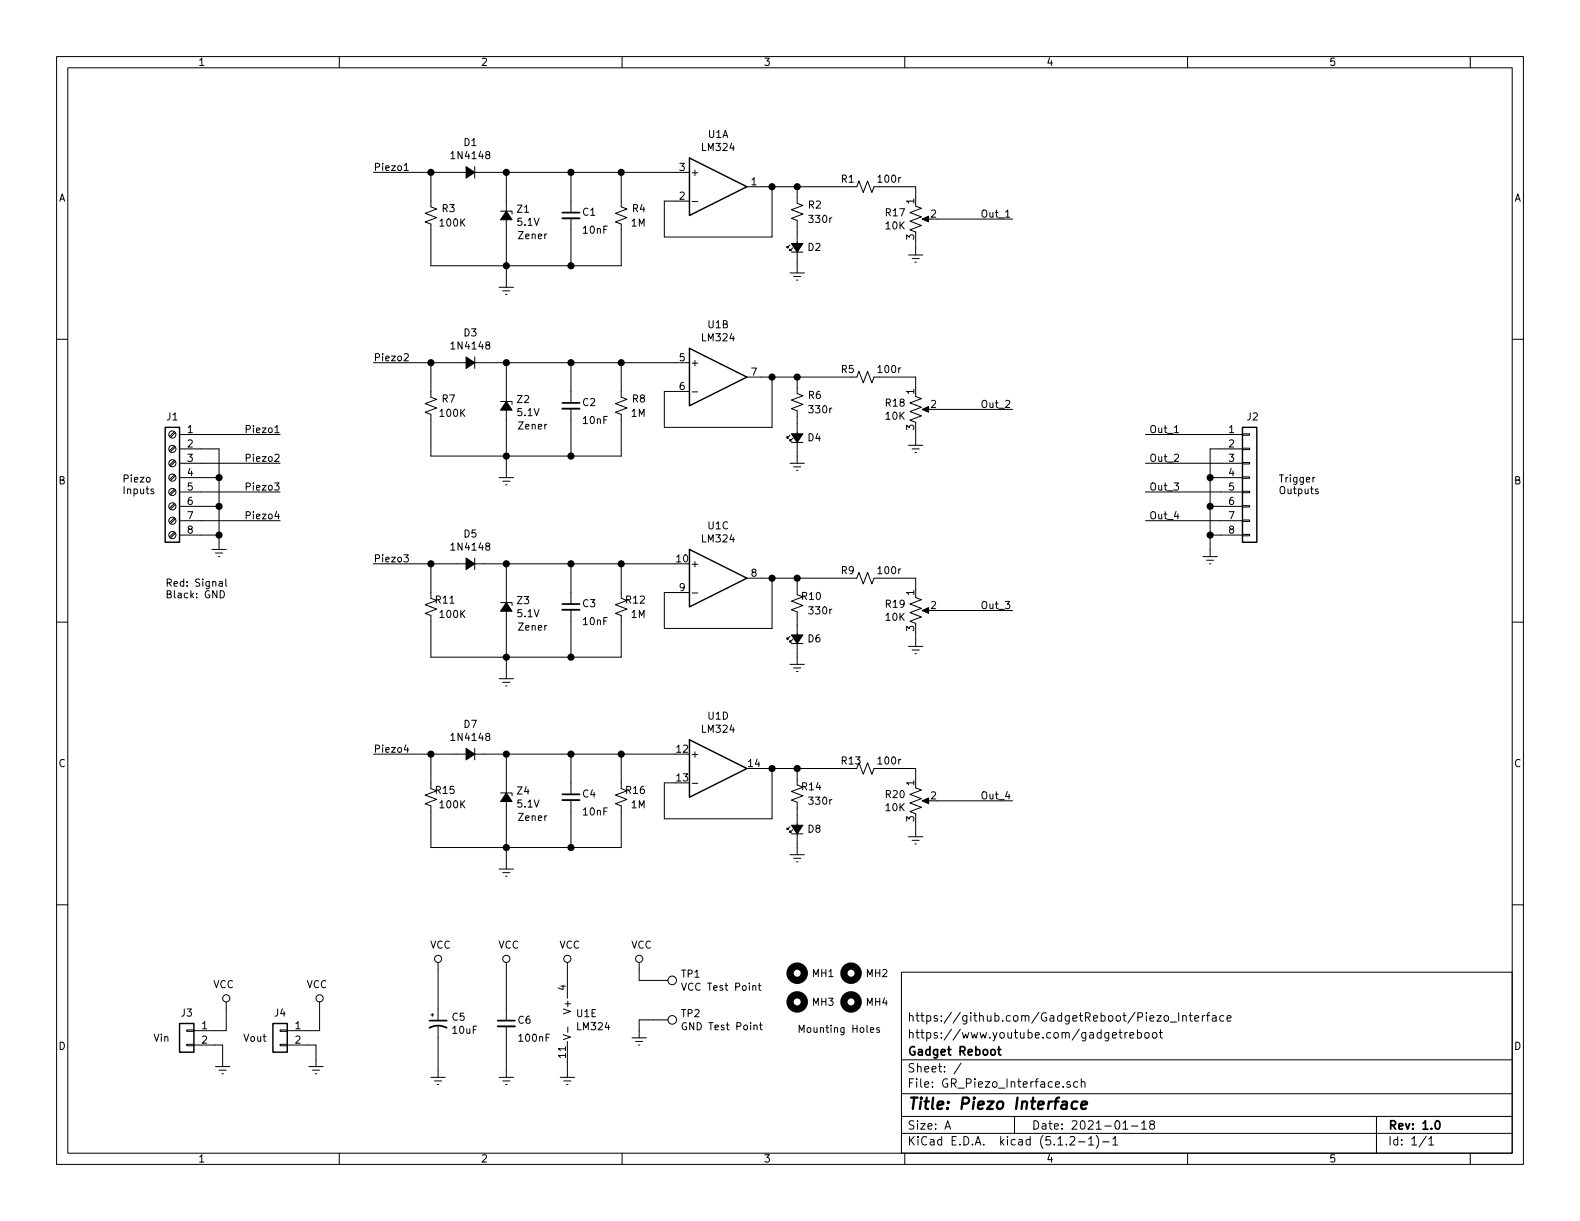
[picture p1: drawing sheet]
EESchema Schematic File Version 4
LIBS:GR_Piezo_Interface-cache
EELAYER 29 0
EELAYER END
$Descr A 11000 8500
encoding utf-8
Sheet 1 1
Title "Piezo Interface"
Date "2021-01-18"
Rev "1.0"
Comp "Gadget Reboot"
Comment1 "https://www.youtube.com/gadgetreboot"
Comment2 "https://github.com/GadgetReboot/Piezo_Interface"
Comment3 ""
Comment4 ""
$EndDescr
$Comp
L power:VCC #PWR012
U 1 1
P 3525 6750
F 0 "#PWR012" H 3525 6600 50  0001 C CNN
F 1 "VCC" H 3542 6923 50  0000 C CNN
F 2 "" H 3525 6750 50  0001 C CNN
F 3 "" H 3525 6750 50  0001 C CNN
	1    3525 6750
	1    0    0    -1  
$EndComp
$Comp
L power:GNDREF #PWR017
U 1 1
P 3525 7450
F 0 "#PWR017" H 3525 7200 50  0001 C CNN
F 1 "GNDREF" H 3775 7175 50  0001 C CNN
F 2 "" H 3525 7450 50  0001 C CNN
F 3 "" H 3525 7450 50  0001 C CNN
	1    3525 7450
	-1   0    0    -1  
$EndComp
$Comp
L Device:C_Small C6
U 1 1
P 3525 7125
F 0 "C6" H 3600 7150 50  0000 L CNN
F 1 "100nF" H 3600 7025 50  0000 L CNN
F 2 "Capacitor_THT:C_Rect_L7.0mm_W2.0mm_P5.00mm" H 3525 7125 50  0001 C CNN
F 3 "~" H 3525 7125 50  0001 C CNN
	1    3525 7125
	1    0    0    -1  
$EndComp
$Comp
L Amplifier_Operational:LM324 U1
U 1 1
P 5000 1300
F 0 "U1" H 5000 1667 50  0000 C CNN
F 1 "LM324" H 5000 1576 50  0000 C CNN
F 2 "Package_DIP:DIP-14_W7.62mm_Socket_LongPads" H 4950 1400 50  0001 C CNN
F 3 "http://www.ti.com/lit/ds/symlink/lm2902-n.pdf" H 5050 1500 50  0001 C CNN
	1    5000 1300
	1    0    0    -1  
$EndComp
$Comp
L Device:D_Small_ALT D1
U 1 1
P 3275 1200
F 0 "D1" H 3275 995 50  0000 C CNN
F 1 "1N4148" H 3275 1086 50  0000 C CNN
F 2 "Diode_THT:D_DO-41_SOD81_P10.16mm_Horizontal" V 3275 1200 50  0001 C CNN
F 3 "~" V 3275 1200 50  0001 C CNN
	1    3275 1200
	-1   0    0    1   
$EndComp
$Comp
L Device:C_Small C1
U 1 1
P 3975 1500
F 0 "C1" H 4050 1525 50  0000 L CNN
F 1 "10nF" H 4050 1400 50  0000 L CNN
F 2 "Capacitor_THT:C_Rect_L7.0mm_W2.0mm_P5.00mm" H 3975 1500 50  0001 C CNN
F 3 "~" H 3975 1500 50  0001 C CNN
	1    3975 1500
	1    0    0    -1  
$EndComp
$Comp
L Device:R_Small_US R4
U 1 1
P 4325 1500
F 0 "R4" H 4500 1550 50  0000 R CNN
F 1 "1M" H 4500 1450 50  0000 R CNN
F 2 "Resistor_THT:R_Axial_DIN0207_L6.3mm_D2.5mm_P7.62mm_Horizontal" H 4325 1500 50  0001 C CNN
F 3 "~" H 4325 1500 50  0001 C CNN
	1    4325 1500
	1    0    0    -1  
$EndComp
Wire Wire Line
	3975 1400 3975 1200
Wire Wire Line
	3975 1600 3975 1850
Wire Wire Line
	3975 1850 3525 1850
Connection ~ 3525 1850
Wire Wire Line
	4325 1200 3975 1200
Connection ~ 3975 1200
Wire Wire Line
	4325 1850 3975 1850
Connection ~ 3975 1850
Wire Wire Line
	3525 1850 3000 1850
Connection ~ 3000 1200
Wire Wire Line
	3175 1200 3000 1200
Wire Wire Line
	3000 1600 3000 1850
Wire Wire Line
	3000 1200 3000 1400
Wire Wire Line
	2600 1200 3000 1200
$Comp
L Device:R_Small_US R3
U 1 1
P 3000 1500
F 0 "R3" H 3175 1550 50  0000 R CNN
F 1 "100K" H 3250 1450 50  0000 R CNN
F 2 "Resistor_THT:R_Axial_DIN0207_L6.3mm_D2.5mm_P7.62mm_Horizontal" H 3000 1500 50  0001 C CNN
F 3 "~" H 3000 1500 50  0001 C CNN
	1    3000 1500
	1    0    0    -1  
$EndComp
$Comp
L power:GNDREF #PWR02
U 1 1
P 3525 1950
F 0 "#PWR02" H 3525 1700 50  0001 C CNN
F 1 "GNDREF" H 3775 1675 50  0001 C CNN
F 2 "" H 3525 1950 50  0001 C CNN
F 3 "" H 3525 1950 50  0001 C CNN
	1    3525 1950
	-1   0    0    -1  
$EndComp
Wire Wire Line
	3525 1850 3525 1950
Connection ~ 4325 1200
Wire Wire Line
	4325 1200 4700 1200
Wire Wire Line
	4700 1400 4625 1400
Wire Wire Line
	4625 1400 4625 1650
Wire Wire Line
	4625 1650 5375 1650
Wire Wire Line
	5375 1650 5375 1300
Wire Wire Line
	5375 1300 5300 1300
Wire Wire Line
	5375 1300 5550 1300
Connection ~ 5375 1300
$Comp
L Connector:Screw_Terminal_01x08 J1
U 1 1
P 1200 3325
F 0 "J1" H 1200 3750 50  0000 C CNN
F 1 "Screw_Terminal_01x08" H 1118 3751 50  0001 C CNN
F 2 "TerminalBlock_TE-Connectivity:TerminalBlock_TE_282834-8_1x08_P2.54mm_Horizontal" H 1200 3325 50  0001 C CNN
F 3 "~" H 1200 3325 50  0001 C CNN
	1    1200 3325
	-1   0    0    -1  
$EndComp
Text Label 2600 1200 0    50   ~ 0
Piezo1
Wire Wire Line
	1400 3025 1950 3025
Text Label 1700 3025 0    50   ~ 0
Piezo1
Wire Wire Line
	1400 3225 1950 3225
Text Label 1700 3225 0    50   ~ 0
Piezo2
Wire Wire Line
	1400 3425 1950 3425
Text Label 1700 3425 0    50   ~ 0
Piezo3
Wire Wire Line
	1400 3625 1950 3625
Text Label 1700 3625 0    50   ~ 0
Piezo4
$Comp
L power:GNDREF #PWR05
U 1 1
P 1525 3775
F 0 "#PWR05" H 1525 3525 50  0001 C CNN
F 1 "GNDREF" H 1775 3500 50  0001 C CNN
F 2 "" H 1525 3775 50  0001 C CNN
F 3 "" H 1525 3775 50  0001 C CNN
	1    1525 3775
	-1   0    0    -1  
$EndComp
Wire Wire Line
	1400 3725 1525 3725
Wire Wire Line
	1525 3725 1525 3775
Wire Wire Line
	1400 3525 1525 3525
Wire Wire Line
	1525 3525 1525 3725
Connection ~ 1525 3725
Wire Wire Line
	1400 3325 1525 3325
Wire Wire Line
	1525 3325 1525 3525
Connection ~ 1525 3525
Wire Wire Line
	1400 3125 1525 3125
Wire Wire Line
	1525 3125 1525 3325
Connection ~ 1525 3325
Wire Wire Line
	5375 2975 5375 2625
Wire Wire Line
	5375 2625 5300 2625
Wire Wire Line
	5375 4375 5375 4025
Wire Wire Line
	5375 4025 5300 4025
Wire Wire Line
	5375 5700 5375 5350
Wire Wire Line
	5375 5350 5300 5350
Wire Wire Line
	4325 1600 4325 1850
Wire Wire Line
	4325 1200 4325 1400
Wire Wire Line
	4625 5700 5375 5700
Wire Wire Line
	4625 5450 4625 5700
Wire Wire Line
	4700 5450 4625 5450
Wire Wire Line
	4625 4375 5375 4375
Wire Wire Line
	4625 4125 4625 4375
Wire Wire Line
	4700 4125 4625 4125
Wire Wire Line
	4625 2975 5375 2975
Wire Wire Line
	4625 2725 4625 2975
Wire Wire Line
	4700 2725 4625 2725
$Comp
L Amplifier_Operational:LM324 U1
U 5 1
P 4050 7100
F 0 "U1" H 4008 7146 50  0000 L CNN
F 1 "LM324" H 4008 7055 50  0000 L CNN
F 2 "Package_DIP:DIP-14_W7.62mm_Socket_LongPads" H 4000 7200 50  0001 C CNN
F 3 "http://www.ti.com/lit/ds/symlink/lm2902-n.pdf" H 4100 7300 50  0001 C CNN
	5    4050 7100
	1    0    0    -1  
$EndComp
$Comp
L Amplifier_Operational:LM324 U1
U 4 1
P 5000 5350
F 0 "U1" H 5000 5717 50  0000 C CNN
F 1 "LM324" H 5000 5626 50  0000 C CNN
F 2 "Package_DIP:DIP-14_W7.62mm_Socket_LongPads" H 4950 5450 50  0001 C CNN
F 3 "http://www.ti.com/lit/ds/symlink/lm2902-n.pdf" H 5050 5550 50  0001 C CNN
	4    5000 5350
	1    0    0    -1  
$EndComp
$Comp
L Amplifier_Operational:LM324 U1
U 3 1
P 5000 4025
F 0 "U1" H 5000 4392 50  0000 C CNN
F 1 "LM324" H 5000 4301 50  0000 C CNN
F 2 "Package_DIP:DIP-14_W7.62mm_Socket_LongPads" H 4950 4125 50  0001 C CNN
F 3 "http://www.ti.com/lit/ds/symlink/lm2902-n.pdf" H 5050 4225 50  0001 C CNN
	3    5000 4025
	1    0    0    -1  
$EndComp
$Comp
L Amplifier_Operational:LM324 U1
U 2 1
P 5000 2625
F 0 "U1" H 5000 2992 50  0000 C CNN
F 1 "LM324" H 5000 2901 50  0000 C CNN
F 2 "Package_DIP:DIP-14_W7.62mm_Socket_LongPads" H 4950 2725 50  0001 C CNN
F 3 "http://www.ti.com/lit/ds/symlink/lm2902-n.pdf" H 5050 2825 50  0001 C CNN
	2    5000 2625
	1    0    0    -1  
$EndComp
$Comp
L Device:D_Small_ALT D3
U 1 1
P 3275 2525
F 0 "D3" H 3275 2320 50  0000 C CNN
F 1 "1N4148" H 3275 2411 50  0000 C CNN
F 2 "Diode_THT:D_DO-41_SOD81_P10.16mm_Horizontal" V 3275 2525 50  0001 C CNN
F 3 "~" V 3275 2525 50  0001 C CNN
	1    3275 2525
	-1   0    0    1   
$EndComp
$Comp
L Device:C_Small C2
U 1 1
P 3975 2825
F 0 "C2" H 4050 2850 50  0000 L CNN
F 1 "10nF" H 4050 2725 50  0000 L CNN
F 2 "Capacitor_THT:C_Rect_L7.0mm_W2.0mm_P5.00mm" H 3975 2825 50  0001 C CNN
F 3 "~" H 3975 2825 50  0001 C CNN
	1    3975 2825
	1    0    0    -1  
$EndComp
$Comp
L Device:R_Small_US R8
U 1 1
P 4325 2825
F 0 "R8" H 4500 2875 50  0000 R CNN
F 1 "1M" H 4500 2775 50  0000 R CNN
F 2 "Resistor_THT:R_Axial_DIN0207_L6.3mm_D2.5mm_P7.62mm_Horizontal" H 4325 2825 50  0001 C CNN
F 3 "~" H 4325 2825 50  0001 C CNN
	1    4325 2825
	1    0    0    -1  
$EndComp
Wire Wire Line
	3975 2725 3975 2525
Wire Wire Line
	3975 2925 3975 3175
Wire Wire Line
	3975 3175 3525 3175
Connection ~ 3525 3175
Wire Wire Line
	4325 2525 3975 2525
Connection ~ 3975 2525
Wire Wire Line
	4325 3175 3975 3175
Connection ~ 3975 3175
Wire Wire Line
	3525 3175 3000 3175
Connection ~ 3000 2525
Wire Wire Line
	3175 2525 3000 2525
Wire Wire Line
	3000 2925 3000 3175
Wire Wire Line
	3000 2525 3000 2725
Wire Wire Line
	2600 2525 3000 2525
$Comp
L Device:R_Small_US R7
U 1 1
P 3000 2825
F 0 "R7" H 3175 2875 50  0000 R CNN
F 1 "100K" H 3250 2775 50  0000 R CNN
F 2 "Resistor_THT:R_Axial_DIN0207_L6.3mm_D2.5mm_P7.62mm_Horizontal" H 3000 2825 50  0001 C CNN
F 3 "~" H 3000 2825 50  0001 C CNN
	1    3000 2825
	1    0    0    -1  
$EndComp
$Comp
L power:GNDREF #PWR04
U 1 1
P 3525 3275
F 0 "#PWR04" H 3525 3025 50  0001 C CNN
F 1 "GNDREF" H 3775 3000 50  0001 C CNN
F 2 "" H 3525 3275 50  0001 C CNN
F 3 "" H 3525 3275 50  0001 C CNN
	1    3525 3275
	-1   0    0    -1  
$EndComp
Wire Wire Line
	3525 3175 3525 3275
Connection ~ 4325 2525
Wire Wire Line
	4325 2525 4700 2525
Text Label 2600 2525 0    50   ~ 0
Piezo2
Wire Wire Line
	3375 2525 3525 2525
Wire Wire Line
	4325 2925 4325 3175
Wire Wire Line
	4325 2525 4325 2725
Connection ~ 3525 2525
Wire Wire Line
	3525 2525 3975 2525
$Comp
L Device:D_Small_ALT D5
U 1 1
P 3275 3925
F 0 "D5" H 3275 3720 50  0000 C CNN
F 1 "1N4148" H 3275 3811 50  0000 C CNN
F 2 "Diode_THT:D_DO-41_SOD81_P10.16mm_Horizontal" V 3275 3925 50  0001 C CNN
F 3 "~" V 3275 3925 50  0001 C CNN
	1    3275 3925
	-1   0    0    1   
$EndComp
$Comp
L Device:C_Small C3
U 1 1
P 3975 4225
F 0 "C3" H 4050 4250 50  0000 L CNN
F 1 "10nF" H 4050 4125 50  0000 L CNN
F 2 "Capacitor_THT:C_Rect_L7.0mm_W2.0mm_P5.00mm" H 3975 4225 50  0001 C CNN
F 3 "~" H 3975 4225 50  0001 C CNN
	1    3975 4225
	1    0    0    -1  
$EndComp
$Comp
L Device:R_Small_US R12
U 1 1
P 4325 4225
F 0 "R12" H 4500 4275 50  0000 R CNN
F 1 "1M" H 4500 4175 50  0000 R CNN
F 2 "Resistor_THT:R_Axial_DIN0207_L6.3mm_D2.5mm_P7.62mm_Horizontal" H 4325 4225 50  0001 C CNN
F 3 "~" H 4325 4225 50  0001 C CNN
	1    4325 4225
	1    0    0    -1  
$EndComp
Wire Wire Line
	3975 4125 3975 3925
Wire Wire Line
	3975 4325 3975 4575
Wire Wire Line
	3975 4575 3525 4575
Connection ~ 3525 4575
Wire Wire Line
	4325 3925 3975 3925
Connection ~ 3975 3925
Wire Wire Line
	4325 4575 3975 4575
Connection ~ 3975 4575
Wire Wire Line
	3525 4575 3000 4575
Connection ~ 3000 3925
Wire Wire Line
	3175 3925 3000 3925
Wire Wire Line
	3000 4325 3000 4575
Wire Wire Line
	3000 3925 3000 4125
Wire Wire Line
	2600 3925 3000 3925
$Comp
L Device:R_Small_US R11
U 1 1
P 3000 4225
F 0 "R11" H 3175 4275 50  0000 R CNN
F 1 "100K" H 3250 4175 50  0000 R CNN
F 2 "Resistor_THT:R_Axial_DIN0207_L6.3mm_D2.5mm_P7.62mm_Horizontal" H 3000 4225 50  0001 C CNN
F 3 "~" H 3000 4225 50  0001 C CNN
	1    3000 4225
	1    0    0    -1  
$EndComp
$Comp
L power:GNDREF #PWR08
U 1 1
P 3525 4675
F 0 "#PWR08" H 3525 4425 50  0001 C CNN
F 1 "GNDREF" H 3775 4400 50  0001 C CNN
F 2 "" H 3525 4675 50  0001 C CNN
F 3 "" H 3525 4675 50  0001 C CNN
	1    3525 4675
	-1   0    0    -1  
$EndComp
Wire Wire Line
	3525 4575 3525 4675
Connection ~ 4325 3925
Wire Wire Line
	4325 3925 4700 3925
Text Label 2600 3925 0    50   ~ 0
Piezo3
Wire Wire Line
	3375 3925 3525 3925
Wire Wire Line
	4325 4325 4325 4575
Wire Wire Line
	4325 3925 4325 4125
Text Notes 3600 4400 0    50   ~ 0
Zener\n
Connection ~ 3525 3925
Wire Wire Line
	3525 3925 3975 3925
$Comp
L Device:D_Small_ALT D7
U 1 1
P 3275 5250
F 0 "D7" H 3275 5045 50  0000 C CNN
F 1 "1N4148" H 3275 5136 50  0000 C CNN
F 2 "Diode_THT:D_DO-41_SOD81_P10.16mm_Horizontal" V 3275 5250 50  0001 C CNN
F 3 "~" V 3275 5250 50  0001 C CNN
	1    3275 5250
	-1   0    0    1   
$EndComp
$Comp
L Device:C_Small C4
U 1 1
P 3975 5550
F 0 "C4" H 4050 5575 50  0000 L CNN
F 1 "10nF" H 4050 5450 50  0000 L CNN
F 2 "Capacitor_THT:C_Rect_L7.0mm_W2.0mm_P5.00mm" H 3975 5550 50  0001 C CNN
F 3 "~" H 3975 5550 50  0001 C CNN
	1    3975 5550
	1    0    0    -1  
$EndComp
$Comp
L Device:R_Small_US R16
U 1 1
P 4325 5550
F 0 "R16" H 4500 5600 50  0000 R CNN
F 1 "1M" H 4500 5500 50  0000 R CNN
F 2 "Resistor_THT:R_Axial_DIN0207_L6.3mm_D2.5mm_P7.62mm_Horizontal" H 4325 5550 50  0001 C CNN
F 3 "~" H 4325 5550 50  0001 C CNN
	1    4325 5550
	1    0    0    -1  
$EndComp
Wire Wire Line
	3975 5450 3975 5250
Wire Wire Line
	3975 5650 3975 5900
Wire Wire Line
	3975 5900 3525 5900
Connection ~ 3525 5900
Wire Wire Line
	4325 5250 3975 5250
Connection ~ 3975 5250
Wire Wire Line
	4325 5900 3975 5900
Connection ~ 3975 5900
Wire Wire Line
	3525 5900 3000 5900
Connection ~ 3000 5250
Wire Wire Line
	3175 5250 3000 5250
Wire Wire Line
	3000 5650 3000 5900
Wire Wire Line
	3000 5250 3000 5450
Wire Wire Line
	2600 5250 3000 5250
$Comp
L Device:R_Small_US R15
U 1 1
P 3000 5550
F 0 "R15" H 3175 5600 50  0000 R CNN
F 1 "100K" H 3250 5500 50  0000 R CNN
F 2 "Resistor_THT:R_Axial_DIN0207_L6.3mm_D2.5mm_P7.62mm_Horizontal" H 3000 5550 50  0001 C CNN
F 3 "~" H 3000 5550 50  0001 C CNN
	1    3000 5550
	1    0    0    -1  
$EndComp
$Comp
L power:GNDREF #PWR010
U 1 1
P 3525 6000
F 0 "#PWR010" H 3525 5750 50  0001 C CNN
F 1 "GNDREF" H 3775 5725 50  0001 C CNN
F 2 "" H 3525 6000 50  0001 C CNN
F 3 "" H 3525 6000 50  0001 C CNN
	1    3525 6000
	-1   0    0    -1  
$EndComp
Wire Wire Line
	3525 5900 3525 6000
Connection ~ 4325 5250
Wire Wire Line
	4325 5250 4700 5250
Text Label 2600 5250 0    50   ~ 0
Piezo4
Wire Wire Line
	3375 5250 3525 5250
Wire Wire Line
	4325 5650 4325 5900
Wire Wire Line
	4325 5250 4325 5450
Connection ~ 3525 5250
Wire Wire Line
	3525 5250 3975 5250
$Comp
L Device:R_Small_US R2
U 1 1
P 5550 1475
F 0 "R2" H 5725 1525 50  0000 R CNN
F 1 "330r" H 5800 1425 50  0000 R CNN
F 2 "Resistor_THT:R_Axial_DIN0207_L6.3mm_D2.5mm_P7.62mm_Horizontal" H 5550 1475 50  0001 C CNN
F 3 "~" H 5550 1475 50  0001 C CNN
	1    5550 1475
	1    0    0    -1  
$EndComp
$Comp
L Device:R_Small_US R1
U 1 1
P 6025 1300
F 0 "R1" V 6075 1475 50  0000 R CNN
F 1 "100r" V 6075 1225 50  0000 R CNN
F 2 "Resistor_THT:R_Axial_DIN0207_L6.3mm_D2.5mm_P7.62mm_Horizontal" H 6025 1300 50  0001 C CNN
F 3 "~" H 6025 1300 50  0001 C CNN
	1    6025 1300
	0    -1   -1   0   
$EndComp
$Comp
L Device:LED_Small_ALT D2
U 1 1
P 5550 1725
F 0 "D2" V 5550 1657 50  0000 R CNN
F 1 "LED_Small_ALT" V 5505 1657 50  0001 R CNN
F 2 "LED_THT:LED_D5.0mm" V 5550 1725 50  0001 C CNN
F 3 "~" V 5550 1725 50  0001 C CNN
	1    5550 1725
	0    -1   -1   0   
$EndComp
$Comp
L power:GNDREF #PWR01
U 1 1
P 5550 1850
F 0 "#PWR01" H 5550 1600 50  0001 C CNN
F 1 "GNDREF" H 5800 1575 50  0001 C CNN
F 2 "" H 5550 1850 50  0001 C CNN
F 3 "" H 5550 1850 50  0001 C CNN
	1    5550 1850
	-1   0    0    -1  
$EndComp
Wire Wire Line
	5550 1825 5550 1850
Wire Wire Line
	5550 1625 5550 1575
Wire Wire Line
	5550 1300 5550 1375
Wire Wire Line
	5925 1300 5550 1300
Connection ~ 5550 1300
Wire Wire Line
	6525 1525 7050 1525
Text Label 6825 1525 0    50   ~ 0
Out_1
Wire Wire Line
	5375 2625 5550 2625
$Comp
L Device:R_Small_US R6
U 1 1
P 5550 2800
F 0 "R6" H 5725 2850 50  0000 R CNN
F 1 "330r" H 5800 2750 50  0000 R CNN
F 2 "Resistor_THT:R_Axial_DIN0207_L6.3mm_D2.5mm_P7.62mm_Horizontal" H 5550 2800 50  0001 C CNN
F 3 "~" H 5550 2800 50  0001 C CNN
	1    5550 2800
	1    0    0    -1  
$EndComp
$Comp
L Device:R_Small_US R5
U 1 1
P 6025 2625
F 0 "R5" V 6075 2800 50  0000 R CNN
F 1 "100r" V 6075 2550 50  0000 R CNN
F 2 "Resistor_THT:R_Axial_DIN0207_L6.3mm_D2.5mm_P7.62mm_Horizontal" H 6025 2625 50  0001 C CNN
F 3 "~" H 6025 2625 50  0001 C CNN
	1    6025 2625
	0    -1   -1   0   
$EndComp
$Comp
L Device:LED_Small_ALT D4
U 1 1
P 5550 3050
F 0 "D4" V 5550 2982 50  0000 R CNN
F 1 "LED_Small_ALT" V 5505 2982 50  0001 R CNN
F 2 "LED_THT:LED_D5.0mm" V 5550 3050 50  0001 C CNN
F 3 "~" V 5550 3050 50  0001 C CNN
	1    5550 3050
	0    -1   -1   0   
$EndComp
$Comp
L power:GNDREF #PWR03
U 1 1
P 5550 3175
F 0 "#PWR03" H 5550 2925 50  0001 C CNN
F 1 "GNDREF" H 5800 2900 50  0001 C CNN
F 2 "" H 5550 3175 50  0001 C CNN
F 3 "" H 5550 3175 50  0001 C CNN
	1    5550 3175
	-1   0    0    -1  
$EndComp
Wire Wire Line
	5550 3150 5550 3175
Wire Wire Line
	5550 2950 5550 2900
Wire Wire Line
	5550 2625 5550 2700
Wire Wire Line
	5925 2625 5550 2625
Connection ~ 5550 2625
Connection ~ 5375 2625
Wire Wire Line
	5375 4025 5550 4025
$Comp
L Device:R_Small_US R10
U 1 1
P 5550 4200
F 0 "R10" H 5725 4250 50  0000 R CNN
F 1 "330r" H 5800 4150 50  0000 R CNN
F 2 "Resistor_THT:R_Axial_DIN0207_L6.3mm_D2.5mm_P7.62mm_Horizontal" H 5550 4200 50  0001 C CNN
F 3 "~" H 5550 4200 50  0001 C CNN
	1    5550 4200
	1    0    0    -1  
$EndComp
$Comp
L Device:R_Small_US R9
U 1 1
P 6025 4025
F 0 "R9" V 6075 4200 50  0000 R CNN
F 1 "100r" V 6075 3950 50  0000 R CNN
F 2 "Resistor_THT:R_Axial_DIN0207_L6.3mm_D2.5mm_P7.62mm_Horizontal" H 6025 4025 50  0001 C CNN
F 3 "~" H 6025 4025 50  0001 C CNN
	1    6025 4025
	0    -1   -1   0   
$EndComp
$Comp
L Device:LED_Small_ALT D6
U 1 1
P 5550 4450
F 0 "D6" V 5550 4382 50  0000 R CNN
F 1 "LED_Small_ALT" V 5505 4382 50  0001 R CNN
F 2 "LED_THT:LED_D5.0mm" V 5550 4450 50  0001 C CNN
F 3 "~" V 5550 4450 50  0001 C CNN
	1    5550 4450
	0    -1   -1   0   
$EndComp
$Comp
L power:GNDREF #PWR07
U 1 1
P 5550 4575
F 0 "#PWR07" H 5550 4325 50  0001 C CNN
F 1 "GNDREF" H 5800 4300 50  0001 C CNN
F 2 "" H 5550 4575 50  0001 C CNN
F 3 "" H 5550 4575 50  0001 C CNN
	1    5550 4575
	-1   0    0    -1  
$EndComp
Wire Wire Line
	5550 4550 5550 4575
Wire Wire Line
	5550 4350 5550 4300
Wire Wire Line
	5550 4025 5550 4100
Wire Wire Line
	5925 4025 5550 4025
Connection ~ 5550 4025
Connection ~ 5375 4025
Wire Wire Line
	5375 5350 5550 5350
$Comp
L Device:R_Small_US R14
U 1 1
P 5550 5525
F 0 "R14" H 5725 5575 50  0000 R CNN
F 1 "330r" H 5800 5475 50  0000 R CNN
F 2 "Resistor_THT:R_Axial_DIN0207_L6.3mm_D2.5mm_P7.62mm_Horizontal" H 5550 5525 50  0001 C CNN
F 3 "~" H 5550 5525 50  0001 C CNN
	1    5550 5525
	1    0    0    -1  
$EndComp
$Comp
L Device:R_Small_US R13
U 1 1
P 6025 5350
F 0 "R13" V 6075 5525 50  0000 R CNN
F 1 "100r" V 6075 5275 50  0000 R CNN
F 2 "Resistor_THT:R_Axial_DIN0207_L6.3mm_D2.5mm_P7.62mm_Horizontal" H 6025 5350 50  0001 C CNN
F 3 "~" H 6025 5350 50  0001 C CNN
	1    6025 5350
	0    -1   -1   0   
$EndComp
$Comp
L Device:LED_Small_ALT D8
U 1 1
P 5550 5775
F 0 "D8" V 5550 5707 50  0000 R CNN
F 1 "LED_Small_ALT" V 5505 5707 50  0001 R CNN
F 2 "LED_THT:LED_D5.0mm" V 5550 5775 50  0001 C CNN
F 3 "~" V 5550 5775 50  0001 C CNN
	1    5550 5775
	0    -1   -1   0   
$EndComp
$Comp
L power:GNDREF #PWR09
U 1 1
P 5550 5900
F 0 "#PWR09" H 5550 5650 50  0001 C CNN
F 1 "GNDREF" H 5800 5625 50  0001 C CNN
F 2 "" H 5550 5900 50  0001 C CNN
F 3 "" H 5550 5900 50  0001 C CNN
	1    5550 5900
	-1   0    0    -1  
$EndComp
Wire Wire Line
	5550 5875 5550 5900
Wire Wire Line
	5550 5675 5550 5625
Wire Wire Line
	5550 5350 5550 5425
Wire Wire Line
	5925 5350 5550 5350
Connection ~ 5550 5350
Connection ~ 5375 5350
$Comp
L Connector_Generic:Conn_01x08 J2
U 1 1
P 8700 3325
F 0 "J2" H 8675 3750 50  0000 L CNN
F 1 "Conn_01x08" H 8780 3226 50  0001 L CNN
F 2 "Connector_PinHeader_2.54mm:PinHeader_1x08_P2.54mm_Vertical" H 8700 3325 50  0001 C CNN
F 3 "~" H 8700 3325 50  0001 C CNN
	1    8700 3325
	1    0    0    -1  
$EndComp
$Comp
L Connector_Generic:Conn_01x02 J3
U 1 1
P 1300 7175
F 0 "J3" H 1300 7300 50  0000 C CNN
F 1 "Vin" H 1475 7125 50  0000 C CNN
F 2 "Connector_PinHeader_2.54mm:PinHeader_1x02_P2.54mm_Vertical" H 1300 7175 50  0001 C CNN
F 3 "~" H 1300 7175 50  0001 C CNN
	1    1300 7175
	-1   0    0    -1  
$EndComp
Wire Wire Line
	7975 3025 8500 3025
Text Label 8000 3025 0    50   ~ 0
Out_1
Wire Wire Line
	7975 3225 8500 3225
Text Label 8000 3225 0    50   ~ 0
Out_2
Wire Wire Line
	7975 3425 8500 3425
Text Label 8000 3425 0    50   ~ 0
Out_3
Wire Wire Line
	7975 3625 8500 3625
Text Label 8000 3625 0    50   ~ 0
Out_4
$Comp
L power:GNDREF #PWR06
U 1 1
P 8425 3825
F 0 "#PWR06" H 8425 3575 50  0001 C CNN
F 1 "GNDREF" H 8675 3550 50  0001 C CNN
F 2 "" H 8425 3825 50  0001 C CNN
F 3 "" H 8425 3825 50  0001 C CNN
	1    8425 3825
	-1   0    0    -1  
$EndComp
Wire Wire Line
	8500 3725 8425 3725
Wire Wire Line
	8425 3725 8425 3825
Wire Wire Line
	8500 3525 8425 3525
Wire Wire Line
	8425 3525 8425 3725
Connection ~ 8425 3725
Wire Wire Line
	8500 3325 8425 3325
Wire Wire Line
	8425 3325 8425 3525
Connection ~ 8425 3525
Wire Wire Line
	8500 3125 8425 3125
Wire Wire Line
	8425 3125 8425 3325
Connection ~ 8425 3325
$Comp
L power:GNDREF #PWR015
U 1 1
P 1550 7375
F 0 "#PWR015" H 1550 7125 50  0001 C CNN
F 1 "GNDREF" H 1800 7100 50  0001 C CNN
F 2 "" H 1550 7375 50  0001 C CNN
F 3 "" H 1550 7375 50  0001 C CNN
	1    1550 7375
	1    0    0    -1  
$EndComp
Wire Wire Line
	1550 7375 1550 7275
Wire Wire Line
	1550 7275 1500 7275
$Comp
L power:VCC #PWR014
U 1 1
P 1575 7025
F 0 "#PWR014" H 1575 6875 50  0001 C CNN
F 1 "VCC" H 1592 7198 50  0000 C CNN
F 2 "" H 1575 7025 50  0001 C CNN
F 3 "" H 1575 7025 50  0001 C CNN
	1    1575 7025
	-1   0    0    -1  
$EndComp
Wire Wire Line
	1500 7175 1575 7175
Wire Wire Line
	1575 7175 1575 7025
$Comp
L power:VCC #PWR013
U 1 1
P 3950 6750
F 0 "#PWR013" H 3950 6600 50  0001 C CNN
F 1 "VCC" H 3967 6923 50  0000 C CNN
F 2 "" H 3950 6750 50  0001 C CNN
F 3 "" H 3950 6750 50  0001 C CNN
	1    3950 6750
	1    0    0    -1  
$EndComp
$Comp
L power:GNDREF #PWR018
U 1 1
P 3950 7450
F 0 "#PWR018" H 3950 7200 50  0001 C CNN
F 1 "GNDREF" H 4200 7175 50  0001 C CNN
F 2 "" H 3950 7450 50  0001 C CNN
F 3 "" H 3950 7450 50  0001 C CNN
	1    3950 7450
	-1   0    0    -1  
$EndComp
Wire Wire Line
	3950 6800 3950 6750
Wire Wire Line
	3525 6750 3525 7025
Wire Wire Line
	3525 7225 3525 7450
Wire Wire Line
	3950 7450 3950 7400
$Comp
L power:VCC #PWR011
U 1 1
P 3050 6750
F 0 "#PWR011" H 3050 6600 50  0001 C CNN
F 1 "VCC" H 3067 6923 50  0000 C CNN
F 2 "" H 3050 6750 50  0001 C CNN
F 3 "" H 3050 6750 50  0001 C CNN
	1    3050 6750
	1    0    0    -1  
$EndComp
$Comp
L power:GNDREF #PWR016
U 1 1
P 3050 7450
F 0 "#PWR016" H 3050 7200 50  0001 C CNN
F 1 "GNDREF" H 3300 7175 50  0001 C CNN
F 2 "" H 3050 7450 50  0001 C CNN
F 3 "" H 3050 7450 50  0001 C CNN
	1    3050 7450
	-1   0    0    -1  
$EndComp
Wire Wire Line
	3050 6750 3050 7025
Wire Wire Line
	3050 7225 3050 7450
$Comp
L Device:CP1_Small C5
U 1 1
P 3050 7125
F 0 "C5" H 3141 7171 50  0000 L CNN
F 1 "10uF" H 3141 7080 50  0000 L CNN
F 2 "Capacitor_THT:CP_Radial_Tantal_D4.5mm_P2.50mm" H 3050 7125 50  0001 C CNN
F 3 "~" H 3050 7125 50  0001 C CNN
	1    3050 7125
	1    0    0    -1  
$EndComp
Text Notes 8900 3450 0    50   ~ 0
Trigger \nOutputs
Text Notes 850  3450 0    50   ~ 0
Piezo\nInputs
Text Notes 1150 4175 0    50   ~ 0
Red: Signal\nBlack: GND
$Comp
L Mechanical:MountingHole MH1
U 1 1
P 5550 6775
F 0 "MH1" H 5650 6775 50  0000 L CNN
F 1 "MountingHole" H 5650 6730 50  0001 L CNN
F 2 "MountingHole:MountingHole_3.5mm" H 5550 6775 50  0001 C CNN
F 3 "~" H 5550 6775 50  0001 C CNN
	1    5550 6775
	1    0    0    -1  
$EndComp
Text Notes 5550 7200 0    50   ~ 0
Mounting Holes
$Comp
L Mechanical:MountingHole MH3
U 1 1
P 5550 6975
F 0 "MH3" H 5650 6975 50  0000 L CNN
F 1 "MountingHole" H 5650 6930 50  0001 L CNN
F 2 "MountingHole:MountingHole_3.5mm" H 5550 6975 50  0001 C CNN
F 3 "~" H 5550 6975 50  0001 C CNN
	1    5550 6975
	1    0    0    -1  
$EndComp
$Comp
L Mechanical:MountingHole MH2
U 1 1
P 5925 6775
F 0 "MH2" H 6025 6775 50  0000 L CNN
F 1 "MountingHole" H 6025 6730 50  0001 L CNN
F 2 "MountingHole:MountingHole_3.5mm" H 5925 6775 50  0001 C CNN
F 3 "~" H 5925 6775 50  0001 C CNN
	1    5925 6775
	1    0    0    -1  
$EndComp
$Comp
L Mechanical:MountingHole MH4
U 1 1
P 5925 6975
F 0 "MH4" H 6025 6975 50  0000 L CNN
F 1 "MountingHole" H 6025 6930 50  0001 L CNN
F 2 "MountingHole:MountingHole_3.5mm" H 5925 6975 50  0001 C CNN
F 3 "~" H 5925 6975 50  0001 C CNN
	1    5925 6975
	1    0    0    -1  
$EndComp
$Comp
L Device:R_POT_US R17
U 1 1
P 6375 1525
F 0 "R17" H 6308 1571 50  0000 R CNN
F 1 "10K" H 6308 1480 50  0000 R CNN
F 2 "Potentiometer_THT:Potentiometer_Vishay_T73YP_Vertical" H 6375 1525 50  0001 C CNN
F 3 "~" H 6375 1525 50  0001 C CNN
	1    6375 1525
	1    0    0    -1  
$EndComp
$Comp
L power:GNDREF #PWR0101
U 1 1
P 6375 1725
F 0 "#PWR0101" H 6375 1475 50  0001 C CNN
F 1 "GNDREF" H 6625 1450 50  0001 C CNN
F 2 "" H 6375 1725 50  0001 C CNN
F 3 "" H 6375 1725 50  0001 C CNN
	1    6375 1725
	-1   0    0    -1  
$EndComp
Wire Wire Line
	6375 1725 6375 1675
Wire Wire Line
	6375 1375 6375 1300
Wire Wire Line
	6375 1300 6125 1300
Wire Wire Line
	6525 2850 7050 2850
Text Label 6825 2850 0    50   ~ 0
Out_2
$Comp
L Device:R_POT_US R18
U 1 1
P 6375 2850
F 0 "R18" H 6308 2896 50  0000 R CNN
F 1 "10K" H 6308 2805 50  0000 R CNN
F 2 "Potentiometer_THT:Potentiometer_Vishay_T73YP_Vertical" H 6375 2850 50  0001 C CNN
F 3 "~" H 6375 2850 50  0001 C CNN
	1    6375 2850
	1    0    0    -1  
$EndComp
$Comp
L power:GNDREF #PWR0102
U 1 1
P 6375 3050
F 0 "#PWR0102" H 6375 2800 50  0001 C CNN
F 1 "GNDREF" H 6625 2775 50  0001 C CNN
F 2 "" H 6375 3050 50  0001 C CNN
F 3 "" H 6375 3050 50  0001 C CNN
	1    6375 3050
	-1   0    0    -1  
$EndComp
Wire Wire Line
	6375 3050 6375 3000
Wire Wire Line
	6375 2700 6375 2625
Wire Wire Line
	6375 2625 6125 2625
Wire Wire Line
	6525 4250 7050 4250
Text Label 6825 4250 0    50   ~ 0
Out_3
$Comp
L Device:R_POT_US R19
U 1 1
P 6375 4250
F 0 "R19" H 6308 4296 50  0000 R CNN
F 1 "10K" H 6308 4205 50  0000 R CNN
F 2 "Potentiometer_THT:Potentiometer_Vishay_T73YP_Vertical" H 6375 4250 50  0001 C CNN
F 3 "~" H 6375 4250 50  0001 C CNN
	1    6375 4250
	1    0    0    -1  
$EndComp
$Comp
L power:GNDREF #PWR0103
U 1 1
P 6375 4450
F 0 "#PWR0103" H 6375 4200 50  0001 C CNN
F 1 "GNDREF" H 6625 4175 50  0001 C CNN
F 2 "" H 6375 4450 50  0001 C CNN
F 3 "" H 6375 4450 50  0001 C CNN
	1    6375 4450
	-1   0    0    -1  
$EndComp
Wire Wire Line
	6375 4450 6375 4400
Wire Wire Line
	6375 4100 6375 4025
Wire Wire Line
	6375 4025 6125 4025
Wire Wire Line
	6525 5575 7050 5575
Text Label 6825 5575 0    50   ~ 0
Out_4
$Comp
L Device:R_POT_US R20
U 1 1
P 6375 5575
F 0 "R20" H 6308 5621 50  0000 R CNN
F 1 "10K" H 6308 5530 50  0000 R CNN
F 2 "Potentiometer_THT:Potentiometer_Vishay_T73YP_Vertical" H 6375 5575 50  0001 C CNN
F 3 "~" H 6375 5575 50  0001 C CNN
	1    6375 5575
	1    0    0    -1  
$EndComp
$Comp
L power:GNDREF #PWR0104
U 1 1
P 6375 5775
F 0 "#PWR0104" H 6375 5525 50  0001 C CNN
F 1 "GNDREF" H 6625 5500 50  0001 C CNN
F 2 "" H 6375 5775 50  0001 C CNN
F 3 "" H 6375 5775 50  0001 C CNN
	1    6375 5775
	-1   0    0    -1  
$EndComp
Wire Wire Line
	6375 5775 6375 5725
Wire Wire Line
	6375 5425 6375 5350
Wire Wire Line
	6375 5350 6125 5350
$Comp
L Device:D_Zener_Small_ALT Z3
U 1 1
P 3525 4225
F 0 "Z3" V 3479 4293 50  0000 L CNN
F 1 "5.1V" V 3570 4293 50  0000 L CNN
F 2 "Diode_THT:D_DO-41_SOD81_P10.16mm_Horizontal" V 3525 4225 50  0001 C CNN
F 3 "~" V 3525 4225 50  0001 C CNN
	1    3525 4225
	0    1    1    0   
$EndComp
Wire Wire Line
	3525 3925 3525 4125
Wire Wire Line
	3525 4325 3525 4575
Text Notes 3600 5725 0    50   ~ 0
Zener\n
$Comp
L Device:D_Zener_Small_ALT Z4
U 1 1
P 3525 5550
F 0 "Z4" V 3479 5618 50  0000 L CNN
F 1 "5.1V" V 3570 5618 50  0000 L CNN
F 2 "Diode_THT:D_DO-41_SOD81_P10.16mm_Horizontal" V 3525 5550 50  0001 C CNN
F 3 "~" V 3525 5550 50  0001 C CNN
	1    3525 5550
	0    1    1    0   
$EndComp
Wire Wire Line
	3525 5650 3525 5900
Wire Wire Line
	3525 5250 3525 5450
Wire Wire Line
	3375 1200 3525 1200
Text Notes 3600 3000 0    50   ~ 0
Zener\n
$Comp
L Device:D_Zener_Small_ALT Z2
U 1 1
P 3525 2825
F 0 "Z2" V 3479 2893 50  0000 L CNN
F 1 "5.1V" V 3570 2893 50  0000 L CNN
F 2 "Diode_THT:D_DO-41_SOD81_P10.16mm_Horizontal" V 3525 2825 50  0001 C CNN
F 3 "~" V 3525 2825 50  0001 C CNN
	1    3525 2825
	0    1    1    0   
$EndComp
Wire Wire Line
	3525 2925 3525 3175
Wire Wire Line
	3525 2525 3525 2725
Text Notes 3600 1675 0    50   ~ 0
Zener\n
$Comp
L Device:D_Zener_Small_ALT Z1
U 1 1
P 3525 1500
F 0 "Z1" V 3479 1568 50  0000 L CNN
F 1 "5.1V" V 3570 1568 50  0000 L CNN
F 2 "Diode_THT:D_DO-41_SOD81_P10.16mm_Horizontal" V 3525 1500 50  0001 C CNN
F 3 "~" V 3525 1500 50  0001 C CNN
	1    3525 1500
	0    1    1    0   
$EndComp
Wire Wire Line
	3525 1600 3525 1850
Wire Wire Line
	3525 1200 3525 1400
Connection ~ 3525 1200
Wire Wire Line
	3525 1200 3975 1200
$Comp
L Connector_Generic:Conn_01x02 J4
U 1 1
P 1950 7175
F 0 "J4" H 1950 7300 50  0000 C CNN
F 1 "Vout" H 2125 7125 50  0000 C CNN
F 2 "Connector_PinHeader_2.54mm:PinHeader_1x02_P2.54mm_Vertical" H 1950 7175 50  0001 C CNN
F 3 "~" H 1950 7175 50  0001 C CNN
	1    1950 7175
	-1   0    0    -1  
$EndComp
$Comp
L power:GNDREF #PWR020
U 1 1
P 2200 7375
F 0 "#PWR020" H 2200 7125 50  0001 C CNN
F 1 "GNDREF" H 2450 7100 50  0001 C CNN
F 2 "" H 2200 7375 50  0001 C CNN
F 3 "" H 2200 7375 50  0001 C CNN
	1    2200 7375
	1    0    0    -1  
$EndComp
Wire Wire Line
	2200 7375 2200 7275
Wire Wire Line
	2200 7275 2150 7275
$Comp
L power:VCC #PWR019
U 1 1
P 2225 7025
F 0 "#PWR019" H 2225 6875 50  0001 C CNN
F 1 "VCC" H 2242 7198 50  0000 C CNN
F 2 "" H 2225 7025 50  0001 C CNN
F 3 "" H 2225 7025 50  0001 C CNN
	1    2225 7025
	-1   0    0    -1  
$EndComp
Wire Wire Line
	2150 7175 2225 7175
Wire Wire Line
	2225 7175 2225 7025
$Comp
L Connector:TestPoint TP1
U 1 1
P 4550 6825
F 0 "TP1" V 4504 7013 50  0000 L CNN
F 1 "VCC Test Point" V 4595 7013 50  0000 L CNN
F 2 "TestPoint:TestPoint_Pad_D2.5mm" H 4750 6825 50  0001 C CNN
F 3 "~" H 4750 6825 50  0001 C CNN
	1    4550 6825
	0    1    1    0   
$EndComp
$Comp
L Connector:TestPoint TP2
U 1 1
P 4550 7100
F 0 "TP2" V 4504 7288 50  0000 L CNN
F 1 "GND Test Point" V 4595 7288 50  0000 L CNN
F 2 "TestPoint:TestPoint_Pad_D2.5mm" H 4750 7100 50  0001 C CNN
F 3 "~" H 4750 7100 50  0001 C CNN
	1    4550 7100
	0    1    1    0   
$EndComp
$Comp
L power:VCC #PWR021
U 1 1
P 4450 6750
F 0 "#PWR021" H 4450 6600 50  0001 C CNN
F 1 "VCC" H 4467 6923 50  0000 C CNN
F 2 "" H 4450 6750 50  0001 C CNN
F 3 "" H 4450 6750 50  0001 C CNN
	1    4450 6750
	1    0    0    -1  
$EndComp
$Comp
L power:GNDREF #PWR022
U 1 1
P 4450 7175
F 0 "#PWR022" H 4450 6925 50  0001 C CNN
F 1 "GNDREF" H 4700 6900 50  0001 C CNN
F 2 "" H 4450 7175 50  0001 C CNN
F 3 "" H 4450 7175 50  0001 C CNN
	1    4450 7175
	-1   0    0    -1  
$EndComp
Wire Wire Line
	4450 6750 4450 6825
Wire Wire Line
	4450 6825 4550 6825
Wire Wire Line
	4550 7100 4450 7100
Wire Wire Line
	4450 7100 4450 7175
$EndSCHEMATC
